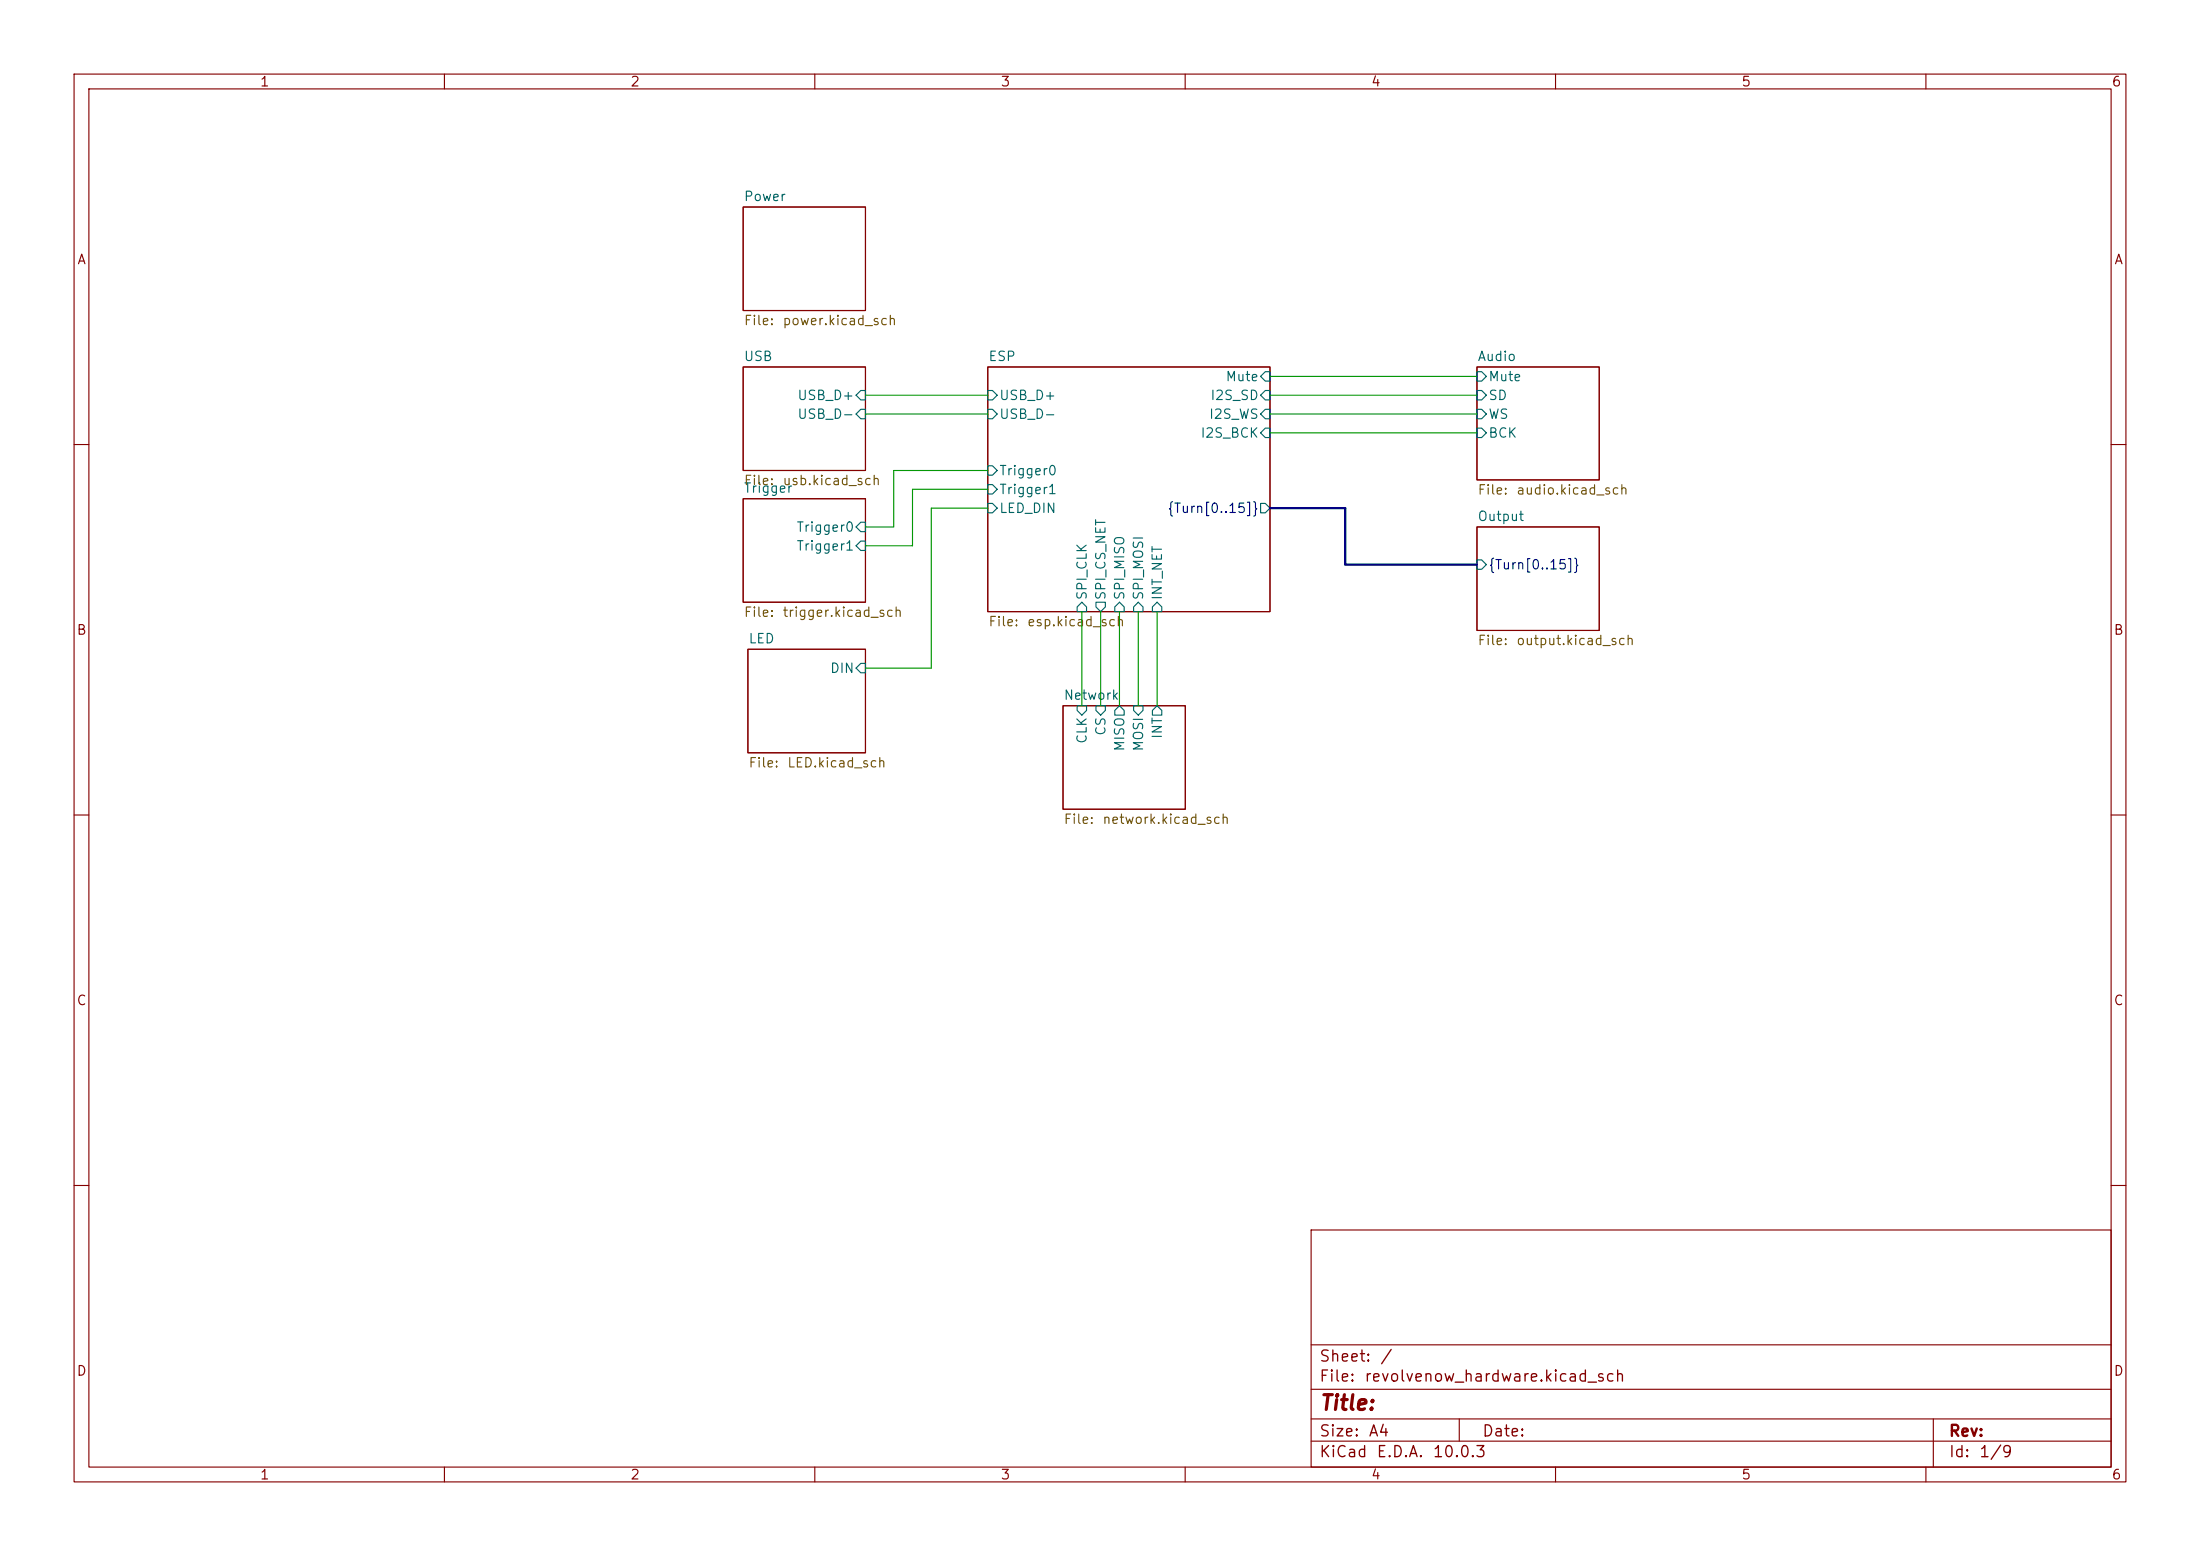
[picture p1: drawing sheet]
(kicad_sch
 (version 20260306)
 (generator "eeschema")
 (generator_version "10.0")
 (paper "A4")
 (lib_symbols)
 (wire
  (pts (xy 116.84 53.34) (xy 133.35 53.34))
  (stroke (width 0) (type default)))
 (wire
  (pts (xy 171.45 50.8) (xy 199.39 50.8))
  (stroke (width 0) (type default)))
 (bus
  (pts (xy 181.61 76.2) (xy 199.39 76.2))
  (stroke (width 0) (type default)))
 (wire
  (pts (xy 171.45 55.88) (xy 199.39 55.88))
  (stroke (width 0) (type default)))
 (bus
  (pts (xy 181.61 68.58) (xy 181.61 76.2))
  (stroke (width 0) (type default)))
 (wire
  (pts (xy 116.84 55.88) (xy 133.35 55.88))
  (stroke (width 0) (type default)))
 (wire
  (pts (xy 146.05 82.55) (xy 146.05 95.25))
  (stroke (width 0) (type default)))
 (wire
  (pts (xy 116.84 90.17) (xy 125.73 90.17))
  (stroke (width 0) (type default)))
 (wire
  (pts (xy 120.65 63.5) (xy 133.35 63.5))
  (stroke (width 0) (type default)))
 (wire
  (pts (xy 133.35 66.04) (xy 123.19 66.04))
  (stroke (width 0) (type default)))
 (wire
  (pts (xy 116.84 71.12) (xy 120.65 71.12))
  (stroke (width 0) (type default)))
 (wire
  (pts (xy 120.65 71.12) (xy 120.65 63.5))
  (stroke (width 0) (type default)))
 (wire
  (pts (xy 151.13 82.55) (xy 151.13 95.25))
  (stroke (width 0) (type default)))
 (wire
  (pts (xy 125.73 68.58) (xy 125.73 90.17))
  (stroke (width 0) (type default)))
 (wire
  (pts (xy 123.19 73.66) (xy 116.84 73.66))
  (stroke (width 0) (type default)))
 (bus
  (pts (xy 171.45 68.58) (xy 181.61 68.58))
  (stroke (width 0) (type default)))
 (wire
  (pts (xy 153.67 82.55) (xy 153.67 95.25))
  (stroke (width 0) (type default)))
 (wire
  (pts (xy 123.19 66.04) (xy 123.19 73.66))
  (stroke (width 0) (type default)))
 (wire
  (pts (xy 148.59 82.55) (xy 148.59 95.25))
  (stroke (width 0) (type default)))
 (wire
  (pts (xy 156.21 82.55) (xy 156.21 95.25))
  (stroke (width 0) (type default)))
 (wire
  (pts (xy 171.45 53.34) (xy 199.39 53.34))
  (stroke (width 0) (type default)))
 (wire
  (pts (xy 171.45 58.42) (xy 199.39 58.42))
  (stroke (width 0) (type default)))
 (wire
  (pts (xy 133.35 68.58) (xy 125.73 68.58))
  (stroke (width 0) (type default)))
 (sheet
  (at 100.33 49.53)
  (size 16.51 13.97)
  (exclude_from_sim no)
  (in_bom yes)
  (on_board yes)
  (dnp no)
  (fields_autoplaced yes)
  (stroke (width 0.1524) (type solid))
  (fill (color 0 0 0 0))
  (property "Sheetname" "USB" (at 100.33 48.8184 0) (show_name no) (do_not_autoplace no) (effects (font (size 1.27 1.27)) (justify left bottom)))
  (property "Sheetfile" "usb.kicad_sch" (at 100.33 64.0846 0) (show_name no) (do_not_autoplace no) (effects (font (size 1.27 1.27)) (justify left top)))
  (pin "USB_D+" input (at 116.84 53.34 0) (effects (font (size 1.27 1.27)) (justify right)))
  (pin "USB_D-" input (at 116.84 55.88 0) (effects (font (size 1.27 1.27)) (justify right))))
 (sheet
  (at 133.35 49.53)
  (size 38.1 33.02)
  (exclude_from_sim no)
  (in_bom yes)
  (on_board yes)
  (dnp no)
  (fields_autoplaced yes)
  (stroke (width 0.1524) (type solid))
  (fill (color 0 0 0 0))
  (property "Sheetname" "ESP" (at 133.35 48.8184 0) (show_name no) (do_not_autoplace no) (effects (font (size 1.27 1.27)) (justify left bottom)))
  (property "Sheetfile" "esp.kicad_sch" (at 133.35 83.1346 0) (show_name no) (do_not_autoplace no) (effects (font (size 1.27 1.27)) (justify left top)))
  (pin "I2S_SD" input (at 171.45 53.34 0) (effects (font (size 1.27 1.27)) (justify right)))
  (pin "I2S_WS" input (at 171.45 55.88 0) (effects (font (size 1.27 1.27)) (justify right)))
  (pin "I2S_BCK" input (at 171.45 58.42 0) (effects (font (size 1.27 1.27)) (justify right)))
  (pin "SPI_CLK" input (at 146.05 82.55 270) (effects (font (size 1.27 1.27)) (justify left)))
  (pin "SPI_MISO" input (at 151.13 82.55 270) (effects (font (size 1.27 1.27)) (justify left)))
  (pin "SPI_MOSI" input (at 153.67 82.55 270) (effects (font (size 1.27 1.27)) (justify left)))
  (pin "INT_NET" input (at 156.21 82.55 270) (effects (font (size 1.27 1.27)) (justify left)))
  (pin "SPI_CS_NET" output (at 148.59 82.55 270) (effects (font (size 1.27 1.27)) (justify left)))
  (pin "USB_D+" input (at 133.35 53.34 180) (effects (font (size 1.27 1.27)) (justify left)))
  (pin "USB_D-" input (at 133.35 55.88 180) (effects (font (size 1.27 1.27)) (justify left)))
  (pin "Trigger0" input (at 133.35 63.5 180) (effects (font (size 1.27 1.27)) (justify left)))
  (pin "Trigger1" input (at 133.35 66.04 180) (effects (font (size 1.27 1.27)) (justify left)))
  (pin "Mute" input (at 171.45 50.8 0) (effects (font (size 1.27 1.27)) (justify right)))
  (pin "LED_DIN" input (at 133.35 68.58 180) (effects (font (size 1.27 1.27)) (justify left)))
  (pin "{Turn[0..15]}" output (at 171.45 68.58 0) (effects (font (size 1.27 1.27)) (justify right))))
 (sheet
  (at 199.39 71.12)
  (size 16.51 13.97)
  (exclude_from_sim no)
  (in_bom yes)
  (on_board yes)
  (dnp no)
  (fields_autoplaced yes)
  (stroke (width 0.1524) (type solid))
  (fill (color 0 0 0 0))
  (property "Sheetname" "Output" (at 199.39 70.4084 0) (show_name no) (do_not_autoplace no) (effects (font (size 1.27 1.27)) (justify left bottom)))
  (property "Sheetfile" "output.kicad_sch" (at 199.39 85.6746 0) (show_name no) (do_not_autoplace no) (effects (font (size 1.27 1.27)) (justify left top)))
  (pin "{Turn[0..15]}" input (at 199.39 76.2 180) (effects (font (size 1.27 1.27)) (justify left))))
 (sheet
  (at 100.33 27.94)
  (size 16.51 13.97)
  (exclude_from_sim no)
  (in_bom yes)
  (on_board yes)
  (dnp no)
  (fields_autoplaced yes)
  (stroke (width 0.1524) (type solid))
  (fill (color 0 0 0 0))
  (property "Sheetname" "Power" (at 100.33 27.2284 0) (show_name no) (do_not_autoplace no) (effects (font (size 1.27 1.27)) (justify left bottom)))
  (property "Sheetfile" "power.kicad_sch" (at 100.33 42.4946 0) (show_name no) (do_not_autoplace no) (effects (font (size 1.27 1.27)) (justify left top))))
 (sheet
  (at 199.39 49.53)
  (size 16.51 15.24)
  (exclude_from_sim no)
  (in_bom yes)
  (on_board yes)
  (dnp no)
  (fields_autoplaced yes)
  (stroke (width 0.1524) (type solid))
  (fill (color 0 0 0 0))
  (property "Sheetname" "Audio" (at 199.39 48.8184 0) (show_name no) (do_not_autoplace no) (effects (font (size 1.27 1.27)) (justify left bottom)))
  (property "Sheetfile" "audio.kicad_sch" (at 199.39 65.3546 0) (show_name no) (do_not_autoplace no) (effects (font (size 1.27 1.27)) (justify left top)))
  (pin "BCK" input (at 199.39 58.42 180) (effects (font (size 1.27 1.27)) (justify left)))
  (pin "SD" input (at 199.39 53.34 180) (effects (font (size 1.27 1.27)) (justify left)))
  (pin "WS" input (at 199.39 55.88 180) (effects (font (size 1.27 1.27)) (justify left)))
  (pin "Mute" input (at 199.39 50.8 180) (effects (font (size 1.27 1.27)) (justify left))))
 (sheet
  (at 100.965 87.63)
  (size 15.875 13.97)
  (exclude_from_sim no)
  (in_bom yes)
  (on_board yes)
  (dnp no)
  (fields_autoplaced yes)
  (stroke (width 0.1524) (type solid))
  (fill (color 0 0 0 0))
  (property "Sheetname" "LED" (at 100.965 86.9184 0) (show_name no) (do_not_autoplace no) (effects (font (size 1.27 1.27)) (justify left bottom)))
  (property "Sheetfile" "LED.kicad_sch" (at 100.965 102.1846 0) (show_name no) (do_not_autoplace no) (effects (font (size 1.27 1.27)) (justify left top)))
  (pin "DIN" input (at 116.84 90.17 0) (effects (font (size 1.27 1.27)) (justify right))))
 (sheet
  (at 100.33 67.31)
  (size 16.51 13.97)
  (exclude_from_sim no)
  (in_bom yes)
  (on_board yes)
  (dnp no)
  (fields_autoplaced yes)
  (stroke (width 0.1524) (type solid))
  (fill (color 0 0 0 0))
  (property "Sheetname" "Trigger" (at 100.33 66.5984 0) (show_name no) (do_not_autoplace no) (effects (font (size 1.27 1.27)) (justify left bottom)))
  (property "Sheetfile" "trigger.kicad_sch" (at 100.33 81.8646 0) (show_name no) (do_not_autoplace no) (effects (font (size 1.27 1.27)) (justify left top)))
  (pin "Trigger0" input (at 116.84 71.12 0) (effects (font (size 1.27 1.27)) (justify right)))
  (pin "Trigger1" input (at 116.84 73.66 0) (effects (font (size 1.27 1.27)) (justify right))))
 (sheet
  (at 143.51 95.25)
  (size 16.51 13.97)
  (exclude_from_sim no)
  (in_bom yes)
  (on_board yes)
  (dnp no)
  (fields_autoplaced yes)
  (stroke (width 0.1524) (type solid))
  (fill (color 0 0 0 0))
  (property "Sheetname" "Network" (at 143.51 94.5384 0) (show_name no) (do_not_autoplace no) (effects (font (size 1.27 1.27)) (justify left bottom)))
  (property "Sheetfile" "network.kicad_sch" (at 143.51 109.8046 0) (show_name no) (do_not_autoplace no) (effects (font (size 1.27 1.27)) (justify left top)))
  (pin "CLK" input (at 146.05 95.25 90) (effects (font (size 1.27 1.27)) (justify right)))
  (pin "CS" input (at 148.59 95.25 90) (effects (font (size 1.27 1.27)) (justify right)))
  (pin "INT" output (at 156.21 95.25 90) (effects (font (size 1.27 1.27)) (justify right)))
  (pin "MISO" output (at 151.13 95.25 90) (effects (font (size 1.27 1.27)) (justify right)))
  (pin "MOSI" input (at 153.67 95.25 90) (effects (font (size 1.27 1.27)) (justify right))))
 (sheet_instances
  (path ""
   (page "1")))
 (embedded_fonts no))
